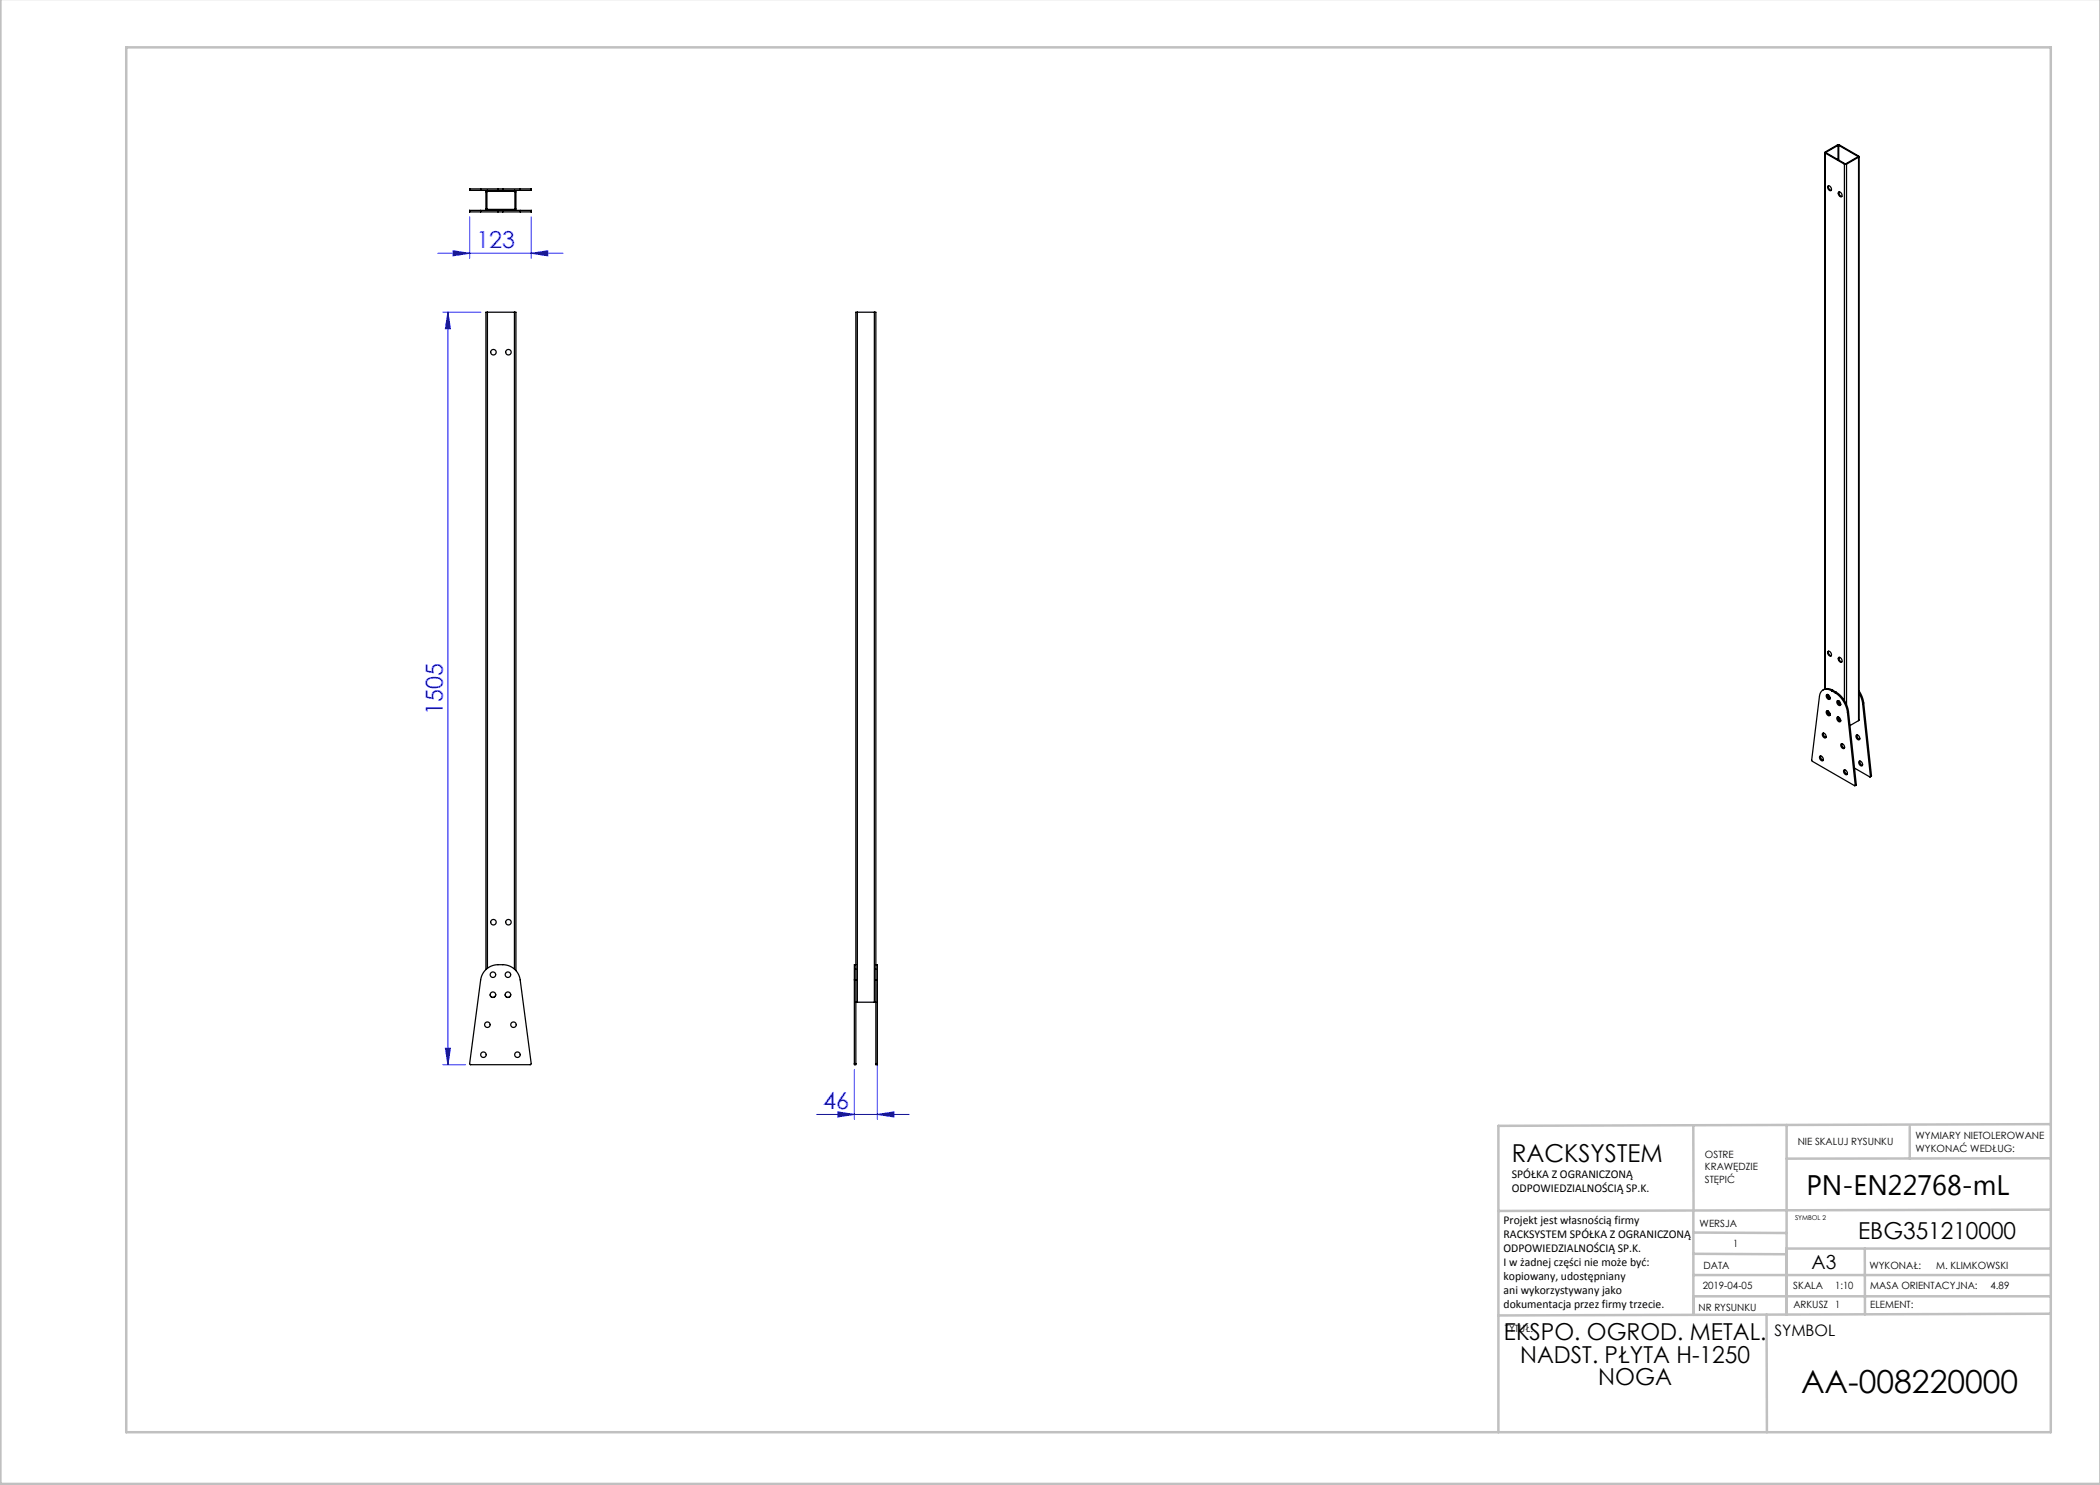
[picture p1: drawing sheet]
<svg xmlns="http://www.w3.org/2000/svg" width="420mm" height="297mm" viewBox="0 0 420 297" stroke-linecap="round" stroke-linejoin="round" font-family="sans-serif">
<g fill="none" stroke="#00f" stroke-width=".2">
<path d="M87.6 50.7h25M90.6 50.2l3.3 .5-3.3 .5zM93.9 43.4v8.3M106.2 50.7l3.3-.5v1zM106.2 43.4v8.3M88.6 62.4h7.6M89.6 62.4v150.5M89.6 62.4l.5 3.3h-1zM175.5 197v26.9M88.6 212.9h4.5M89.1 209.6h1l-.5 3.3zM170.9 213.9v10"/>
<path d="M163.3 222.9h18.5M167.6 222.4l3.3 .5-3.3 .5zM175.5 222.9l3.3-.5v1z"/>
</g>
<g fill="none" stroke="#c0c0c0" stroke-width=".5">
<path d="M.1 -.1v296.9h419.9M25.2 9.5h385v276.9h-385zM338.7 225.2v16.9M357.3 225v37.9M382 225.4v6.3M410.1 224.8l-110.4 .4v61.2M410.1 231.7h-52.8M338.7 259.3h71.5M338.7 255h71.5M338.7 250.8l18.6 .1M338.7 246.5l18.6 .1M338.7 242.1v20.9"/>
<path d="M373 249.7v13.2M410.1 241.9l-110.4 .3M410.2 249.7h-52.9v13.2M353.3 262.9l.1 23.5M410.2 262.7l-110.5 .4"/>
</g>
<g fill="#00f">
<path d="M90.6 50.2l3.3 .5-3.3 .5zM106.2 50.7l3.3-.5v1z"/>
<path d="M89.6 62.4l.5 3.3h-1zM89.1 209.6h1l-.5 3.3z"/>
<path d="M167.6 222.4l3.3 .5-3.3 .5zM175.5 222.9l3.3-.5v1z"/>
</g>
<g fill="none" stroke="#000" stroke-width=".25">
<path d="M96.1 38.1h1.4M96.1 37.8h3.5M96.1 37.8h-2.2v.3h2.2M96.1 37.8v.3M97.4 38.3h5.5l.1 3.5-5.6 .1zM97.5 38.1l-.3 .3v3.4l.3 .3M97.5 38.1h5.4M99.6 37.8v.3M99.6 37.8h1M100.6 37.8h3.4M100.6 37.8v.3M102.9 38.1h1.1"/>
<path d="M102.9 38.1l.3 .3v3.4l-.3 .3M104 37.8h2.2v.3h-2.2M104 37.8v.3M365 30.5v107.3M365.1 30.6v-.2l2.6-1.5 4 2.3v.2M365.1 30.6l3.8 2.2M365.1 30.6v107.2M365.2 30.5l3.9 2.3 2.5-1.4M365.2 30.5h.1M365.6 37.2a.55 .55 0 0 1 .6 .3 .55 .55 0 0 1-.1 .7 .72 .72 0 0 1-.5-1zM365.7 37.1a.72 .72 0 0 0 .5 1M367.6 29.1h.2"/>
<path d="M367.6 29.1l-2.4 1.4M367.6 29.1v2.8M367.7 38.5a.55 .55 0 0 1 .6 .2 .55 .55 0 0 1-.1 .7 .72 .72 0 0 1-.5-.9zM367.8 29.1l3.8 2.2M367.8 29.1v2.9M367.8 38.4a.72 .72 0 0 0 .6 .9M368.9 32.8h.4M368.9 32.8v107.3M369.3 32.8v108.1M371.6 31.3v.1M371.7 31.4l-2.4 1.4M371.7 31.4v112.7"/>
<path d="M371.8 31.3l-.1 112.8M96.1 42.4h3.5M96.1 42.1h1.4M96.1 42.1h-2.2v.3h2.2M96.1 42.1v.3M97.5 42.1h5.4M99.6 42.1v.3M99.6 42.4h1M100.6 42.4h3.4M100.6 42.1v.3M102.9 42.1h1.1M104 42.1h2.2v.3h-2.2"/>
<path d="M104 42.1v.3M97.5 62.4h-.3v131.5M97.5 62.4h5.4M97.5 62.4v131.3M102.9 62.4h.3v131.7M102.9 62.4v131.4M171.5 62.4h-.3v133.6M171.5 62.4h3.4M171.5 62.4v138M174.9 62.4h.3v133.6M174.9 62.4v138M364.6 138a1.67 1.67 0 0 1 2 0"/>
<path d="M365.3 139a.55 .55 0 0 1 .6 .2 .55 .55 0 0 1-.1 .7 .72 .72 0 0 1-.5-.9zM365.5 138.9a.77 .77 0 0 0 .5 .9M365.6 130.3a.55 .55 0 0 1 .6 .3 .55 .55 0 0 1-.1 .6 .72 .72 0 0 1-.5-.9zM365.6 138.9l.1 .4 .3 .4M365.7 130.2a.72 .72 0 0 0 .5 1M366.3 138.2a1.47 1.47 0 0 0-1.5-.3 1.47 1.47 0 0 0-.9 1.3l-1.5 12.9 8.5 5 .1-.1M366.3 138.2l.7 .4M366.6 138l-.3 .2M366.6 138l.6 .4M367 138.6a5.5 5.5 0 0 1 2.5 3.9M367.2 138.4a5.5 5.5 0 0 1 2.5 3.9M367.2 138.4l-.2 .2"/>
<path d="M367.7 131.5a.55 .55 0 0 1 .6 .3 .55 .55 0 0 1-.1 .7 .72 .72 0 0 1-.5-1zM367.8 131.5a.72 .72 0 0 0 .6 .9M371.8 138.6l.5 1.1 .2 1M371.8 138.2a5.5 5.5 0 0 1 .9 2.4M363.9 151.3a.55 .55 0 0 1 .7 .2 .55 .55 0 0 1-.1 .7 .72 .72 0 0 1-.6-.9zM364.1 151.2a.77 .77 0 0 0 .5 .9M364.5 146.7a.55 .55 0 0 1 .6 .2 .55 .55 0 0 1-.1 .7 .72 .72 0 0 1-.5-.9zM364.7 146.6a.77 .77 0 0 0 .5 .9M365.3 142.2a.55 .55 0 0 1 .6 .3 .55 .55 0 0 1-.1 .7 .72 .72 0 0 1-.5-1zM365.5 142.2a.77 .77 0 0 0 .5 .8M365.6 142.2l.1 .4 .3 .3M366 142.7l-.2 .1"/>
<path d="M367.4 140.2a.55 .55 0 0 1 .6 .3 .55 .55 0 0 1-.1 .6 .72 .72 0 0 1-.5-.9zM367.4 143.5a.55 .55 0 0 1 .6 .2 .55 .55 0 0 1-.1 .7 .72 .72 0 0 1-.5-.9zM367.6 140.1v.1a.77 .77 0 0 0 .5 .8M367.6 143.4a.77 .77 0 0 0 .5 .9M367.7 140.1l.1 .5 .3 .3M367.7 143.4l.1 .4 .3 .3M367.8 140.2v.2M368.2 148.8a.55 .55 0 0 1 .6 .3 .55 .55 0 0 1-.1 .6 .72 .72 0 0 1-.5-.9zM368.4 148.7v.1a.77 .77 0 0 0 .5 .8M368.8 154a.55 .55 0 0 1 .6 .3 .55 .55 0 0 1-.1 .7 .72 .72 0 0 1-.5-1zM368.9 154a.77 .77 0 0 0 .6 .8M369.5 142.5l1.5 14.5"/>
<path d="M369.7 142.3l-.2 .2M369.7 142.3l1.6 14.6M370.9 153.6l3 1.8 .2-.1M371.2 147.1a.55 .55 0 0 1 .7 .2 .55 .55 0 0 1-.1 .7 .72 .72 0 0 1-.6-.9zM371.3 156.9l-.3 .2M371.3 156.9l-.3 .1M371.4 147a.77 .77 0 0 0 .5 .9M371.7 144.1l-1.7 1M371.8 152.3a.55 .55 0 0 1 .6 .2 .55 .55 0 0 1-.1 .7 .72 .72 0 0 1-.5-.9zM372 152.2a.77 .77 0 0 0 .5 .9M372.5 140.7l1.6 14.6M372.7 140.6l-.2 .1"/>
<path d="M372.7 140.6l1.6 14.6M374.3 155.2l-.3 .2M374.3 155.2l-.2 .1M97 194.1a4.6 4.6 0 0 1 6.4 .2l.5 1 .1 .7 2.2 16.8-.2 .1h-11.9l-.2-.2 2.2-16.7 .3-1zM98 198.9a.55 .55 0 0 0 .6 .6 .55 .55 0 0 0 .5-.6M101 198.9a.55 .55 0 0 0 .6 .6 .55 .55 0 0 0 .5-.6M170.9 196h.3M170.9 196v16.7M171.2 192.9h-.3v3.1M171.2 196v16.7M175.2 192.9h.3v3.1M175.2 196h.3"/>
<path d="M175.2 196v16.7M175.5 196v16.7M170.9 212.7v.2h.3v-.2M170.9 212.7h.3M171.2 200.4h.3M171.5 200.4h3.4M174.9 200.4h.3M175.2 212.7v.2h.3v-.2M175.2 212.7h.3"/>
<circle cx="98.7" cy="70.4" r=".55"/>
<circle cx="101.7" cy="70.4" r=".55"/>
<circle cx="98.6" cy="194.9" r=".55"/>
<circle cx="98.6" cy="198.9" r=".55"/>
<circle cx="98.7" cy="184.4" r=".55"/>
<circle cx="101.6" cy="194.9" r=".55"/>
<circle cx="101.6" cy="198.9" r=".55"/>
<circle cx="101.7" cy="184.4" r=".55"/>
<circle cx="96.7" cy="210.9" r=".55"/>
<circle cx="97.5" cy="204.9" r=".55"/>
<circle cx="102.7" cy="204.9" r=".55"/>
<circle cx="103.5" cy="210.9" r=".55"/>
</g>
<text font-size="6.3" x="360.2" y="278.5">AA-008220000</text>
<text font-size="5.6" x="361.3" y="239.1">PN-EN22768-mL</text>
<text font-size="4.9" x="302.4" y="232.4">RACKSYSTEM</text>
<g font-size="4.7" fill="#00f">
<text x="95.3" y="49.6">123</text>
<text x="88.6" y="143" transform="rotate(-90 88.6 143)">1505</text>
<text x="164.6" y="221.9">46</text>
</g>
<g font-size="4.7">
<text x="371.6" y="247.8">EBG351210000</text>
<text x="300.8" y="268.1">EKSPO. OGROD. METAL.</text>
<text x="304" y="272.6">NADST. PŁYTA H-1250</text>
<text x="319.6" y="277.1">NOGA</text>
</g>
<text font-size="3.9" x="362.3" y="253.8">A3</text>
<text font-size="3.2" x="354.9" y="267.2">SYMBOL</text>
<g font-size="2.4">
<text x="302.4" y="235.6">SPÓŁKA Z OGRANICZONĄ</text>
<text x="302.4" y="238.4">ODPOWIEDZIALNOŚCIĄ SP.K.</text>
<text x="300.7" y="244.7">Projekt jest własnością firmy</text>
<text x="300.7" y="247.5">RACKSYSTEM SPÓŁKA Z OGRANICZONĄ</text>
<text x="300.7" y="250.3">ODPOWIEDZIALNOŚCIĄ SP.K.</text>
<text x="300.7" y="253.1">I w żadnej części nie może być:</text>
<text x="300.7" y="256">kopiowany, udostępniany</text>
<text x="300.7" y="258.8">ani wykorzystywany jako</text>
<text x="300.7" y="261.6">dokumentacja przez firmy trzecie.</text>
</g>
<g font-size="2">
<text x="383.1" y="227.9">WYMIARY NIETOLEROWANE</text>
<text x="341" y="231.6">OSTRE</text>
<text x="359.5" y="228.9">NIE SKALUJ RYSUNKU</text>
<text x="383.1" y="230.4">WYKONAĆ WEDŁUG:</text>
<text x="341" y="234.1">KRAWĘDZIE</text>
<text x="341" y="236.6">STĘPIĆ</text>
<text x="339.9" y="245.4">WERSJA</text>
<text x="346.6" y="249.5">1</text>
<text x="340.5" y="257.7">2019-04-05</text>
<text x="340.7" y="253.8">DATA</text>
<text x="358.7" y="257.7">SKALA</text>
<text x="367" y="257.7">1:10</text>
<text x="373.9" y="253.8">WYKONAŁ:</text>
<text x="374.1" y="257.7">MASA ORIENTACYJNA:</text>
<text x="387.2" y="253.8">M. KLIMKOWSKI</text>
<text x="398.1" y="257.7">4.89</text>
<text x="339.7" y="262.3">NR RYSUNKU</text>
<text x="358.7" y="261.7">ARKUSZ 1</text>
<text x="374.1" y="261.7">ELEMENT:</text>
<text x="301" y="266.4">TYTUŁ:</text>
</g>
<text font-size="1.3" x="359" y="244">SYMBOL 2</text>
</svg>
